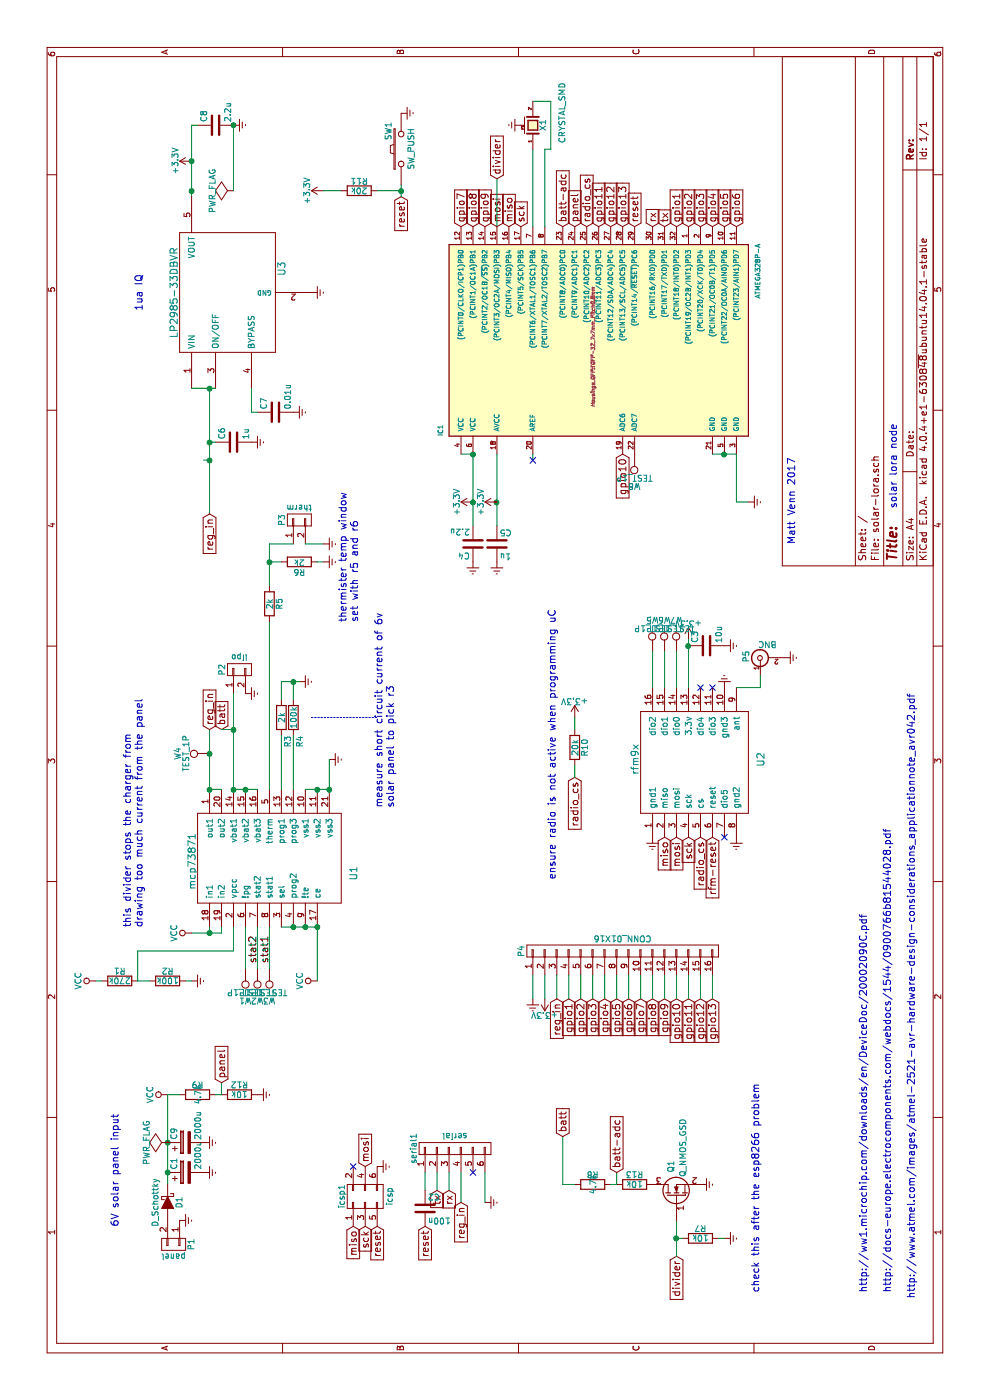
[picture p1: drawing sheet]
EESchema Schematic File Version 2
LIBS:power
LIBS:device
LIBS:transistors
LIBS:conn
LIBS:linear
LIBS:regul
LIBS:74xx
LIBS:cmos4000
LIBS:adc-dac
LIBS:memory
LIBS:xilinx
LIBS:microcontrollers
LIBS:dsp
LIBS:microchip
LIBS:analog_switches
LIBS:motorola
LIBS:texas
LIBS:intel
LIBS:audio
LIBS:interface
LIBS:digital-audio
LIBS:philips
LIBS:display
LIBS:cypress
LIBS:siliconi
LIBS:opto
LIBS:atmel
LIBS:contrib
LIBS:valves
LIBS:mcp73871
LIBS:rfm9x
LIBS:solar-lora-cache
EELAYER 25 0
EELAYER END
$Descr A4 11693 8268
encoding utf-8
Sheet 1 1
Title ""
Date ""
Rev ""
Comp ""
Comment1 ""
Comment2 ""
Comment3 ""
Comment4 ""
$EndDescr
$Comp
L CONN_01X02 P1
U 1 1
P 1300 1450
F 0 "P1" H 1300 1600 50  0000 C CNN
F 1 "panel" V 1400 1450 50  0000 C CNN
F 2 "Pin_Headers:Pin_Header_Angled_1x02" H 1300 1450 50  0001 C CNN
F 3 "" H 1300 1450 50  0000 C CNN
	1    1300 1450
	-1   0    0    1   
$EndComp
$Comp
L Earth #PWR01
U 1 1
P 1500 1500
F 0 "#PWR01" H 1500 1250 50  0001 C CNN
F 1 "Earth" H 1500 1350 50  0001 C CNN
F 2 "" H 1500 1500 50  0000 C CNN
F 3 "" H 1500 1500 50  0000 C CNN
	1    1500 1500
	1    0    0    -1  
$EndComp
Wire Wire Line
	1800 1400 2550 1400
$Comp
L Earth #PWR02
U 1 1
P 2150 1700
F 0 "#PWR02" H 2150 1450 50  0001 C CNN
F 1 "Earth" H 2150 1550 50  0001 C CNN
F 2 "" H 2150 1700 50  0000 C CNN
F 3 "" H 2150 1700 50  0000 C CNN
	1    2150 1700
	1    0    0    -1  
$EndComp
Connection ~ 2150 1400
$Comp
L VCC #PWR03
U 1 1
P 2550 1400
F 0 "#PWR03" H 2550 1250 50  0001 C CNN
F 1 "VCC" H 2550 1550 50  0000 C CNN
F 2 "" H 2550 1400 50  0000 C CNN
F 3 "" H 2550 1400 50  0000 C CNN
	1    2550 1400
	1    0    0    -1  
$EndComp
Text Notes 1450 1000 0    60   ~ 0
6V solar panel input
$Comp
L mcp73871 U1
U 1 1
P 4600 2200
F 0 "U1" H 4400 1450 60  0000 C CNN
F 1 "mcp73871" H 4500 2800 60  0000 C CNN
F 2 "Housings_DFN_QFN:QFN-20-1EP_4x4mm_Pitch0.5mm" H 4600 2200 60  0001 C CNN
F 3 "" H 4600 2200 60  0001 C CNN
	1    4600 2200
	1    0    0    -1  
$EndComp
$Comp
L TEST_1P W1
U 1 1
P 3600 2050
F 0 "W1" H 3600 2320 50  0000 C CNN
F 1 "TEST_1P" H 3600 2250 50  0000 C CNN
F 2 "Measurement_Points:Measurement_Point_Round-TH_Small" H 3800 2050 50  0001 C CNN
F 3 "" H 3800 2050 50  0000 C CNN
	1    3600 2050
	0    -1   -1   0   
$EndComp
$Comp
L TEST_1P W2
U 1 1
P 3600 2150
F 0 "W2" H 3600 2420 50  0000 C CNN
F 1 "TEST_1P" H 3600 2350 50  0000 C CNN
F 2 "Measurement_Points:Measurement_Point_Round-TH_Small" H 3800 2150 50  0001 C CNN
F 3 "" H 3800 2150 50  0000 C CNN
	1    3600 2150
	0    -1   -1   0   
$EndComp
$Comp
L TEST_1P W3
U 1 1
P 3600 2250
F 0 "W3" H 3600 2520 50  0000 C CNN
F 1 "TEST_1P" H 3600 2450 50  0000 C CNN
F 2 "Measurement_Points:Measurement_Point_Round-TH_Small" H 3800 2250 50  0001 C CNN
F 3 "" H 3800 2250 50  0000 C CNN
	1    3600 2250
	0    -1   -1   0   
$EndComp
$Comp
L R R1
U 1 1
P 3500 1000
F 0 "R1" V 3580 1000 50  0000 C CNN
F 1 "270k" V 3500 1000 50  0000 C CNN
F 2 "Resistors_SMD:R_1206" V 3430 1000 50  0001 C CNN
F 3 "" H 3500 1000 50  0000 C CNN
	1    3500 1000
	1    0    0    -1  
$EndComp
$Comp
L R R2
U 1 1
P 3500 1400
F 0 "R2" V 3580 1400 50  0000 C CNN
F 1 "100k" V 3500 1400 50  0000 C CNN
F 2 "Resistors_SMD:R_1206" V 3430 1400 50  0001 C CNN
F 3 "" H 3500 1400 50  0000 C CNN
	1    3500 1400
	1    0    0    -1  
$EndComp
Wire Wire Line
	3950 1950 3750 1950
Wire Wire Line
	3750 1950 3750 1150
Wire Wire Line
	3750 1150 3500 1150
Wire Wire Line
	3500 1150 3500 1250
$Comp
L Earth #PWR04
U 1 1
P 3500 1600
F 0 "#PWR04" H 3500 1350 50  0001 C CNN
F 1 "Earth" H 3500 1450 50  0001 C CNN
F 2 "" H 3500 1600 50  0000 C CNN
F 3 "" H 3500 1600 50  0000 C CNN
	1    3500 1600
	1    0    0    -1  
$EndComp
Wire Wire Line
	3500 1600 3500 1550
$Comp
L VCC #PWR05
U 1 1
P 3500 800
F 0 "#PWR05" H 3500 650 50  0001 C CNN
F 1 "VCC" H 3500 950 50  0000 C CNN
F 2 "" H 3500 800 50  0000 C CNN
F 3 "" H 3500 800 50  0000 C CNN
	1    3500 800 
	1    0    0    -1  
$EndComp
Wire Wire Line
	3950 2350 3950 2650
Connection ~ 3950 2450
Connection ~ 3950 2550
Wire Wire Line
	3950 2650 3500 2650
$Comp
L VCC #PWR06
U 1 1
P 3500 2650
F 0 "#PWR06" H 3500 2500 50  0001 C CNN
F 1 "VCC" H 3500 2800 50  0000 C CNN
F 2 "" H 3500 2650 50  0000 C CNN
F 3 "" H 3500 2650 50  0000 C CNN
	1    3500 2650
	1    0    0    -1  
$EndComp
$Comp
L R R3
U 1 1
P 5700 2350
F 0 "R3" V 5750 2150 50  0000 C CNN
F 1 "2k" V 5700 2350 50  0000 C CNN
F 2 "Resistors_SMD:R_1206" V 5630 2350 50  0001 C CNN
F 3 "" H 5700 2350 50  0000 C CNN
	1    5700 2350
	0    1    1    0   
$EndComp
$Comp
L R R4
U 1 1
P 5700 2450
F 0 "R4" V 5750 2250 50  0000 C CNN
F 1 "100k" V 5700 2450 50  0000 C CNN
F 2 "Resistors_SMD:R_1206" V 5630 2450 50  0001 C CNN
F 3 "" H 5700 2450 50  0000 C CNN
	1    5700 2450
	0    1    1    0   
$EndComp
Wire Wire Line
	5100 2350 5550 2350
Wire Wire Line
	5100 2450 5550 2450
$Comp
L Earth #PWR07
U 1 1
P 6000 2500
F 0 "#PWR07" H 6000 2250 50  0001 C CNN
F 1 "Earth" H 6000 2350 50  0001 C CNN
F 2 "" H 6000 2500 50  0000 C CNN
F 3 "" H 6000 2500 50  0000 C CNN
	1    6000 2500
	1    0    0    -1  
$EndComp
Wire Wire Line
	5850 2350 6000 2350
Wire Wire Line
	6000 2350 6000 2500
Wire Wire Line
	5850 2450 6000 2450
Connection ~ 6000 2450
Wire Wire Line
	5100 2550 5100 2750
Connection ~ 5100 2650
$Comp
L Earth #PWR08
U 1 1
P 5350 2750
F 0 "#PWR08" H 5350 2500 50  0001 C CNN
F 1 "Earth" H 5350 2600 50  0001 C CNN
F 2 "" H 5350 2750 50  0000 C CNN
F 3 "" H 5350 2750 50  0000 C CNN
	1    5350 2750
	1    0    0    -1  
$EndComp
Wire Wire Line
	5100 2750 5350 2750
Wire Wire Line
	5100 1950 5100 2150
Connection ~ 5100 2050
Wire Wire Line
	5100 1850 5100 1750
$Comp
L CONN_01X02 P2
U 1 1
P 6100 2000
F 0 "P2" H 6100 2150 50  0000 C CNN
F 1 "lipo" V 6200 2000 50  0000 C CNN
F 2 "Pin_Headers:Pin_Header_Angled_1x02" H 6100 2000 50  0001 C CNN
F 3 "" H 6100 2000 50  0000 C CNN
	1    6100 2000
	1    0    0    -1  
$EndComp
Wire Wire Line
	5100 1950 5900 1950
$Comp
L Earth #PWR09
U 1 1
P 5900 2050
F 0 "#PWR09" H 5900 1800 50  0001 C CNN
F 1 "Earth" H 5900 1900 50  0001 C CNN
F 2 "" H 5900 2050 50  0000 C CNN
F 3 "" H 5900 2050 50  0000 C CNN
	1    5900 2050
	1    0    0    -1  
$EndComp
Connection ~ 5100 1950
Connection ~ 3950 2650
Connection ~ 5100 2750
Wire Wire Line
	3600 2050 3950 2050
Wire Wire Line
	3600 2150 3950 2150
Wire Wire Line
	3600 2250 3950 2250
Text Label 3650 2150 0    60   ~ 0
stat2
Text Label 3650 2250 0    60   ~ 0
stat1
$Comp
L VCC #PWR010
U 1 1
P 3900 1600
F 0 "#PWR010" H 3900 1450 50  0001 C CNN
F 1 "VCC" H 3900 1750 50  0000 C CNN
F 2 "" H 3900 1600 50  0000 C CNN
F 3 "" H 3900 1600 50  0000 C CNN
	1    3900 1600
	1    0    0    -1  
$EndComp
Wire Wire Line
	3900 1850 3950 1850
Wire Wire Line
	3900 1600 3900 1850
Wire Wire Line
	3950 1750 3900 1750
Connection ~ 3900 1750
Wire Wire Line
	5100 2250 6500 2250
$Comp
L R R5
U 1 1
P 6650 2250
F 0 "R5" V 6730 2250 50  0000 C CNN
F 1 "2k" V 6650 2250 50  0000 C CNN
F 2 "Resistors_SMD:R_1206" V 6580 2250 50  0001 C CNN
F 3 "" H 6650 2250 50  0000 C CNN
	1    6650 2250
	0    1    1    0   
$EndComp
$Comp
L R R6
U 1 1
P 7000 2500
F 0 "R6" V 7080 2500 50  0000 C CNN
F 1 "2k" V 7000 2500 50  0000 C CNN
F 2 "Resistors_SMD:R_1206" V 6930 2500 50  0001 C CNN
F 3 "" H 7000 2500 50  0000 C CNN
	1    7000 2500
	-1   0    0    1   
$EndComp
$Comp
L Earth #PWR011
U 1 1
P 7000 2700
F 0 "#PWR011" H 7000 2450 50  0001 C CNN
F 1 "Earth" H 7000 2550 50  0001 C CNN
F 2 "" H 7000 2700 50  0000 C CNN
F 3 "" H 7000 2700 50  0000 C CNN
	1    7000 2700
	1    0    0    -1  
$EndComp
Wire Wire Line
	7000 2650 7000 2700
Wire Wire Line
	7000 2350 7000 2250
Wire Wire Line
	6800 2250 7150 2250
$Comp
L CONN_01X02 P3
U 1 1
P 7350 2500
F 0 "P3" H 7350 2650 50  0000 C CNN
F 1 "therm" V 7450 2500 50  0000 C CNN
F 2 "Pin_Headers:Pin_Header_Angled_1x02" H 7350 2500 50  0001 C CNN
F 3 "" H 7350 2500 50  0000 C CNN
	1    7350 2500
	1    0    0    -1  
$EndComp
Wire Wire Line
	7150 2250 7150 2450
Connection ~ 7000 2250
$Comp
L Earth #PWR012
U 1 1
P 7150 2700
F 0 "#PWR012" H 7150 2450 50  0001 C CNN
F 1 "Earth" H 7150 2550 50  0001 C CNN
F 2 "" H 7150 2700 50  0000 C CNN
F 3 "" H 7150 2700 50  0000 C CNN
	1    7150 2700
	1    0    0    -1  
$EndComp
Wire Wire Line
	7150 2550 7150 2700
Text Notes 6500 3000 0    60   ~ 0
thermister temp window\nset with r5 and r6\n
Text Notes 4950 3300 0    60   ~ 0
measure short circuit current of 6v\nsolar panel to pick r3
Wire Notes Line
	5700 2600 5700 3150
$Comp
L ATMEGA328P-A IC1
U 1 1
P 8800 4950
F 0 "IC1" H 8050 6200 40  0000 L BNN
F 1 "ATMEGA328P-A" H 9200 3550 40  0000 L BNN
F 2 "Housings_QFP:TQFP-32_7x7mm_Pitch0.8mm" H 8800 4950 30  0000 C CIN
F 3 "" H 8800 4950 60  0000 C CNN
	1    8800 4950
	1    0    0    -1  
$EndComp
$Comp
L CONN_02X03 icsp1
U 1 1
P 1700 3050
F 0 "icsp1" H 1700 3250 50  0000 C CNN
F 1 "icsp" H 1700 2850 50  0000 C CNN
F 2 "Pin_Headers:Pin_Header_Straight_2x03" H 1700 1850 60  0001 C CNN
F 3 "" H 1700 1850 60  0000 C CNN
	1    1700 3050
	1    0    0    -1  
$EndComp
$Comp
L CONN_01X06 serial1
U 1 1
P 2100 3800
F 0 "serial1" H 2100 4150 50  0000 C CNN
F 1 "serial" V 2200 3800 50  0000 C CNN
F 2 "Pin_Headers:Pin_Header_Straight_1x06" H 2100 3800 60  0001 C CNN
F 3 "" H 2100 3800 60  0000 C CNN
	1    2100 3800
	1    0    0    -1  
$EndComp
$Comp
L +3.3V #PWR013
U 1 1
P 10350 1600
F 0 "#PWR013" H 10350 1450 50  0001 C CNN
F 1 "+3.3V" H 10350 1740 50  0000 C CNN
F 2 "" H 10350 1600 60  0000 C CNN
F 3 "" H 10350 1600 60  0000 C CNN
	1    10350 1600
	1    0    0    -1  
$EndComp
$Comp
L Earth #PWR014
U 1 1
P 7500 6250
F 0 "#PWR014" H 7500 6000 50  0001 C CNN
F 1 "Earth" H 7500 6100 50  0001 C CNN
F 2 "" H 7500 6250 60  0000 C CNN
F 3 "" H 7500 6250 60  0000 C CNN
	1    7500 6250
	1    0    0    -1  
$EndComp
$Comp
L Earth #PWR015
U 1 1
P 1950 3150
F 0 "#PWR015" H 1950 2900 50  0001 C CNN
F 1 "Earth" H 1950 3000 50  0001 C CNN
F 2 "" H 1950 3150 60  0000 C CNN
F 3 "" H 1950 3150 60  0000 C CNN
	1    1950 3150
	1    0    0    -1  
$EndComp
$Comp
L R R11
U 1 1
P 10100 3000
F 0 "R11" V 10180 3000 50  0000 C CNN
F 1 "20k" V 10100 3000 50  0000 C CNN
F 2 "Resistors_SMD:R_1206" V 10030 3000 30  0001 C CNN
F 3 "" H 10100 3000 30  0000 C CNN
	1    10100 3000
	1    0    0    -1  
$EndComp
Text GLabel 10050 3350 0    60   Input ~ 0
reset
$Comp
L C C4
U 1 1
P 7150 3950
F 0 "C4" H 7175 4050 50  0000 L CNN
F 1 "2.2u" H 7175 3850 50  0000 L CNN
F 2 "Capacitors_SMD:C_1206" H 7188 3800 30  0001 C CNN
F 3 "" H 7150 3950 60  0000 C CNN
	1    7150 3950
	0    -1   -1   0   
$EndComp
Text GLabel 9800 4350 2    60   Input ~ 0
sck
Text GLabel 9800 4250 2    60   Input ~ 0
miso
Text GLabel 9800 4150 2    60   Input ~ 0
mosi
$Comp
L Earth #PWR016
U 1 1
P 7000 3950
F 0 "#PWR016" H 7000 3700 50  0001 C CNN
F 1 "Earth" H 7000 3800 50  0001 C CNN
F 2 "" H 7000 3950 60  0000 C CNN
F 3 "" H 7000 3950 60  0000 C CNN
	1    7000 3950
	0    1    1    0   
$EndComp
$Comp
L +3.3V #PWR017
U 1 1
P 10100 2700
F 0 "#PWR017" H 10100 2550 50  0001 C CNN
F 1 "+3.3V" H 10100 2840 50  0000 C CNN
F 2 "" H 10100 2700 60  0000 C CNN
F 3 "" H 10100 2700 60  0000 C CNN
	1    10100 2700
	1    0    0    -1  
$EndComp
$Comp
L +3.3V #PWR018
U 1 1
P 7500 3950
F 0 "#PWR018" H 7500 3800 50  0001 C CNN
F 1 "+3.3V" H 7500 4090 50  0000 C CNN
F 2 "" H 7500 3950 60  0000 C CNN
F 3 "" H 7500 3950 60  0000 C CNN
	1    7500 3950
	1    0    0    -1  
$EndComp
Text GLabel 9800 5300 2    60   Input ~ 0
reset
Text GLabel 1450 2950 0    60   Input ~ 0
miso
Text GLabel 1450 3050 0    60   Input ~ 0
sck
Text GLabel 1450 3150 0    60   Input ~ 0
reset
Text GLabel 1950 3050 2    60   Input ~ 0
mosi
NoConn ~ 1950 2950
$Comp
L C C6
U 1 1
P 8000 1950
F 0 "C6" H 8025 2050 50  0000 L CNN
F 1 "1u" H 8025 1850 50  0000 L CNN
F 2 "Capacitors_SMD:C_1206" H 8038 1800 30  0001 C CNN
F 3 "" H 8000 1950 60  0000 C CNN
	1    8000 1950
	1    0    0    -1  
$EndComp
$Comp
L C C8
U 1 1
P 10650 1800
F 0 "C8" H 10675 1900 50  0000 L CNN
F 1 "2.2u" H 10675 1700 50  0000 L CNN
F 2 "Capacitors_SMD:C_1206" H 10688 1650 30  0001 C CNN
F 3 "" H 10650 1800 60  0000 C CNN
	1    10650 1800
	1    0    0    -1  
$EndComp
$Comp
L Earth #PWR019
U 1 1
P 8000 2100
F 0 "#PWR019" H 8000 1850 50  0001 C CNN
F 1 "Earth" H 8000 1950 50  0001 C CNN
F 2 "" H 8000 2100 60  0000 C CNN
F 3 "" H 8000 2100 60  0000 C CNN
	1    8000 2100
	1    0    0    -1  
$EndComp
$Comp
L Earth #PWR020
U 1 1
P 10650 1950
F 0 "#PWR020" H 10650 1700 50  0001 C CNN
F 1 "Earth" H 10650 1800 50  0001 C CNN
F 2 "" H 10650 1950 60  0000 C CNN
F 3 "" H 10650 1950 60  0000 C CNN
	1    10650 1950
	1    0    0    -1  
$EndComp
Text GLabel 1200 5650 0    60   Input ~ 0
divider
$Comp
L R R13
U 1 1
P 1800 5300
F 0 "R13" V 1880 5300 50  0000 C CNN
F 1 "10k" V 1800 5300 50  0000 C CNN
F 2 "Resistors_SMD:R_1206" V 1730 5300 30  0001 C CNN
F 3 "" H 1800 5300 30  0000 C CNN
	1    1800 5300
	1    0    0    -1  
$EndComp
$Comp
L R R8
U 1 1
P 1800 4950
F 0 "R8" V 1880 4950 50  0000 C CNN
F 1 "4.7k" H 1800 4950 50  0000 C CNN
F 2 "Resistors_SMD:R_1206" V 1730 4950 30  0001 C CNN
F 3 "" H 1800 4950 30  0000 C CNN
	1    1800 4950
	1    0    0    -1  
$EndComp
Wire Wire Line
	7300 3950 7900 3950
Wire Wire Line
	10100 3150 10100 3350
Wire Wire Line
	10050 3350 10150 3350
Wire Wire Line
	10100 2850 10100 2700
Connection ~ 7500 3950
Wire Wire Line
	10050 1600 10650 1600
Connection ~ 10350 1600
Wire Wire Line
	10650 1600 10650 1650
Wire Wire Line
	8000 1750 8000 1800
Connection ~ 8000 1750
Wire Wire Line
	7900 5950 7900 6150
Connection ~ 7900 6050
Wire Wire Line
	7900 6150 7500 6150
Wire Wire Line
	7500 6150 7500 6250
Wire Wire Line
	1200 5650 1500 5650
Wire Wire Line
	1800 5150 1900 5150
Text GLabel 1900 5150 2    60   Input ~ 0
batt-adc
Wire Wire Line
	1800 5150 1800 5100
$Comp
L Earth #PWR021
U 1 1
P 1800 5850
F 0 "#PWR021" H 1800 5600 50  0001 C CNN
F 1 "Earth" H 1800 5700 50  0001 C CNN
F 2 "" H 1800 5850 60  0000 C CNN
F 3 "" H 1800 5850 60  0000 C CNN
	1    1800 5850
	1    0    0    -1  
$EndComp
Text GLabel 9800 4700 2    60   Input ~ 0
batt-adc
Text GLabel 9800 5450 2    60   Input ~ 0
rx
Text GLabel 9800 5550 2    60   Input ~ 0
tx
$Comp
L R R7
U 1 1
P 1350 5850
F 0 "R7" V 1430 5850 50  0000 C CNN
F 1 "10k" V 1350 5850 50  0000 C CNN
F 2 "Resistors_SMD:R_1206" V 1280 5850 30  0001 C CNN
F 3 "" H 1350 5850 30  0000 C CNN
	1    1350 5850
	1    0    0    -1  
$EndComp
$Comp
L Earth #PWR022
U 1 1
P 1350 6050
F 0 "#PWR022" H 1350 5800 50  0001 C CNN
F 1 "Earth" H 1350 5900 50  0001 C CNN
F 2 "" H 1350 6050 60  0000 C CNN
F 3 "" H 1350 6050 60  0000 C CNN
	1    1350 6050
	1    0    0    -1  
$EndComp
Wire Wire Line
	1350 6000 1350 6050
Wire Wire Line
	1350 5700 1350 5650
Connection ~ 1350 5650
Text GLabel 10200 4150 2    60   Input ~ 0
divider
Text GLabel 1750 3650 0    60   Input ~ 0
tx
Text GLabel 1750 3750 0    60   Input ~ 0
rx
$Comp
L Earth #PWR023
U 1 1
P 1650 4050
F 0 "#PWR023" H 1650 3800 50  0001 C CNN
F 1 "Earth" H 1650 3900 50  0001 C CNN
F 2 "" H 1650 4050 60  0000 C CNN
F 3 "" H 1650 4050 60  0000 C CNN
	1    1650 4050
	1    0    0    -1  
$EndComp
Wire Wire Line
	1650 4050 1900 4050
Wire Wire Line
	1750 3550 1900 3550
Wire Wire Line
	1750 3650 1900 3650
Wire Wire Line
	1750 3750 1900 3750
NoConn ~ 1900 3950
Text GLabel 1450 3550 0    60   Input ~ 0
reset
$Comp
L C C2
U 1 1
P 1600 3550
F 0 "C2" H 1625 3650 50  0000 L CNN
F 1 "100n" H 1625 3450 50  0000 L CNN
F 2 "Capacitors_SMD:C_1206" H 1638 3400 30  0001 C CNN
F 3 "" H 1600 3550 60  0000 C CNN
	1    1600 3550
	0    1    1    0   
$EndComp
Connection ~ 7900 3950
$Comp
L PWR_FLAG #FLG024
U 1 1
P 2150 1400
F 0 "#FLG024" H 2150 1495 50  0001 C CNN
F 1 "PWR_FLAG" H 2150 1580 50  0000 C CNN
F 2 "" H 2150 1400 60  0000 C CNN
F 3 "" H 2150 1400 60  0000 C CNN
	1    2150 1400
	1    0    0    -1  
$EndComp
Wire Wire Line
	7850 1700 7850 1750
Connection ~ 7850 1750
$Comp
L Q_NMOS_GSD Q1
U 1 1
P 1700 5650
F 0 "Q1" H 2000 5700 50  0000 R CNN
F 1 "Q_NMOS_GSD" H 2350 5600 50  0000 R CNN
F 2 "TO_SOT_Packages_SMD:SOT-23" H 1900 5750 29  0001 C CNN
F 3 "" H 1700 5650 60  0000 C CNN
	1    1700 5650
	1    0    0    -1  
$EndComp
$Comp
L SW_PUSH SW1
U 1 1
P 10450 3350
F 0 "SW1" H 10600 3460 50  0000 C CNN
F 1 "SW_PUSH" H 10450 3270 50  0000 C CNN
F 2 "Buttons_Switches_SMD:SW_SPST_FSMSM" H 10450 3350 60  0001 C CNN
F 3 "" H 10450 3350 60  0000 C CNN
	1    10450 3350
	1    0    0    -1  
$EndComp
$Comp
L Earth #PWR025
U 1 1
P 10750 3350
F 0 "#PWR025" H 10750 3100 50  0001 C CNN
F 1 "Earth" H 10750 3200 50  0001 C CNN
F 2 "" H 10750 3350 60  0000 C CNN
F 3 "" H 10750 3350 60  0000 C CNN
	1    10750 3350
	1    0    0    -1  
$EndComp
$Comp
L LP2985LV U3
U 1 1
P 9250 1900
F 0 "U3" H 9450 1450 60  0000 C CNN
F 1 "LP2985-33DBVR" H 9250 2350 60  0000 C CNN
F 2 "TO_SOT_Packages_SMD:SOT-23-5" H 9250 1900 60  0001 C CNN
F 3 "" H 9250 1900 60  0000 C CNN
F 4 "2395925" H 9250 1900 60  0001 C CNN "farnell #"
	1    9250 1900
	1    0    0    -1  
$EndComp
$Comp
L C C7
U 1 1
P 8250 2300
F 0 "C7" H 8275 2400 50  0000 L CNN
F 1 "0.01u" H 8275 2200 50  0000 L CNN
F 2 "Capacitors_SMD:C_1206" H 8288 2150 30  0001 C CNN
F 3 "" H 8250 2300 60  0000 C CNN
	1    8250 2300
	1    0    0    -1  
$EndComp
Wire Wire Line
	8450 1600 8450 1800
Wire Wire Line
	8250 2100 8450 2100
Wire Wire Line
	8250 2100 8250 2150
$Comp
L Earth #PWR026
U 1 1
P 8250 2450
F 0 "#PWR026" H 8250 2200 50  0001 C CNN
F 1 "Earth" H 8250 2300 50  0001 C CNN
F 2 "" H 8250 2450 60  0000 C CNN
F 3 "" H 8250 2450 60  0000 C CNN
	1    8250 2450
	1    0    0    -1  
$EndComp
$Comp
L Earth #PWR027
U 1 1
P 9250 2600
F 0 "#PWR027" H 9250 2350 50  0001 C CNN
F 1 "Earth" H 9250 2450 50  0001 C CNN
F 2 "" H 9250 2600 60  0000 C CNN
F 3 "" H 9250 2600 60  0000 C CNN
	1    9250 2600
	1    0    0    -1  
$EndComp
Connection ~ 8450 1750
Wire Wire Line
	10450 4550 10450 4600
Wire Wire Line
	10450 4600 10850 4600
Connection ~ 10100 3350
Text Notes 900  6350 0    60   ~ 0
check this after the esp8266 problem
Wire Wire Line
	9800 4450 10450 4450
Wire Wire Line
	9800 4550 10450 4550
Wire Wire Line
	7400 1750 8450 1750
Text Notes 9100 1200 0    60   ~ 0
1ua IQ
$Comp
L D_Schottky D1
U 1 1
P 1650 1400
F 0 "D1" H 1650 1500 50  0000 C CNN
F 1 "D_Schottky" H 1650 1300 50  0000 C CNN
F 2 "Diodes_SMD:DO-214BA" H 1650 1400 50  0001 C CNN
F 3 "" H 1650 1400 50  0000 C CNN
	1    1650 1400
	-1   0    0    1   
$EndComp
Wire Wire Line
	5100 1750 5600 1750
$Comp
L TEST_1P W4
U 1 1
P 5400 1750
F 0 "W4" H 5400 2020 50  0000 C CNN
F 1 "TEST_1P" H 5400 1950 50  0000 C CNN
F 2 "Measurement_Points:Measurement_Point_Round-TH_Small" H 5600 1750 50  0001 C CNN
F 3 "" H 5600 1750 50  0000 C CNN
	1    5400 1750
	1    0    0    -1  
$EndComp
$Comp
L R R12
U 1 1
P 2550 2000
F 0 "R12" V 2630 2000 50  0000 C CNN
F 1 "10k" V 2550 2000 50  0000 C CNN
F 2 "Resistors_SMD:R_1206" V 2480 2000 30  0001 C CNN
F 3 "" H 2550 2000 30  0000 C CNN
	1    2550 2000
	1    0    0    -1  
$EndComp
$Comp
L R R9
U 1 1
P 2550 1650
F 0 "R9" V 2630 1650 50  0000 C CNN
F 1 "4.7k" H 2550 1650 50  0000 C CNN
F 2 "Resistors_SMD:R_1206" V 2480 1650 30  0001 C CNN
F 3 "" H 2550 1650 30  0000 C CNN
	1    2550 1650
	1    0    0    -1  
$EndComp
Wire Wire Line
	2550 1850 2650 1850
Text GLabel 2650 1850 2    60   Input ~ 0
panel
Wire Wire Line
	2550 1850 2550 1800
$Comp
L Earth #PWR028
U 1 1
P 2550 2150
F 0 "#PWR028" H 2550 1900 50  0001 C CNN
F 1 "Earth" H 2550 2000 50  0001 C CNN
F 2 "" H 2550 2150 60  0000 C CNN
F 3 "" H 2550 2150 60  0000 C CNN
	1    2550 2150
	1    0    0    -1  
$EndComp
Wire Wire Line
	2550 1400 2550 1500
Text GLabel 9800 4800 2    60   Input ~ 0
panel
Wire Wire Line
	9800 4150 10200 4150
Wire Wire Line
	1800 4800 1800 4700
Wire Wire Line
	1800 4700 2200 4700
Text GLabel 2200 4700 2    60   Input ~ 0
batt
Text GLabel 5600 1850 2    60   Input ~ 0
batt
Wire Wire Line
	5600 1850 5600 1950
Connection ~ 5600 1950
$Comp
L C C5
U 1 1
P 7150 4150
F 0 "C5" H 7175 4250 50  0000 L CNN
F 1 "1u" H 7175 4050 50  0000 L CNN
F 2 "Capacitors_SMD:C_1206" H 7188 4000 30  0001 C CNN
F 3 "" H 7150 4150 60  0000 C CNN
	1    7150 4150
	0    1    1    0   
$EndComp
Wire Wire Line
	7850 4450 7900 4450
$Comp
L Earth #PWR029
U 1 1
P 7000 4150
F 0 "#PWR029" H 7000 3900 50  0001 C CNN
F 1 "Earth" H 7000 4000 50  0001 C CNN
F 2 "" H 7000 4150 60  0000 C CNN
F 3 "" H 7000 4150 60  0000 C CNN
	1    7000 4150
	0    1    1    0   
$EndComp
Text Notes 850  7650 0    60   ~ 0
http://www.atmel.com/images/atmel-2521-avr-hardware-design-considerations_applicationnote_avr042.pdf
Wire Wire Line
	7900 3950 7900 3850
NoConn ~ 7850 4450
Text GLabel 9800 5650 2    60   Input ~ 0
gpio1
Text GLabel 9800 5750 2    60   Input ~ 0
gpio2
Text GLabel 9800 5850 2    60   Input ~ 0
gpio3
Text GLabel 9800 5950 2    60   Input ~ 0
gpio4
Text GLabel 9800 6050 2    60   Input ~ 0
gpio5
Text GLabel 9800 6150 2    60   Input ~ 0
gpio6
Text GLabel 9800 3850 2    60   Input ~ 0
gpio7
Text GLabel 9800 3950 2    60   Input ~ 0
gpio8
Text GLabel 9800 4050 2    60   Input ~ 0
gpio9
Text GLabel 7900 5200 0    60   Input ~ 0
gpio10
Text GLabel 9800 5000 2    60   Input ~ 0
gpio11
Text GLabel 9800 5100 2    60   Input ~ 0
gpio12
Text GLabel 9800 5200 2    60   Input ~ 0
gpio13
$Comp
L CONN_01X16 P4
U 1 1
P 3750 5200
F 0 "P4" H 3750 6050 50  0000 C CNN
F 1 "CONN_01X16" V 3850 5200 50  0000 C CNN
F 2 "Pin_Headers:Pin_Header_Straight_1x16" H 3750 5200 50  0001 C CNN
F 3 "" H 3750 5200 50  0000 C CNN
	1    3750 5200
	1    0    0    -1  
$EndComp
$Comp
L Earth #PWR030
U 1 1
P 3350 4450
F 0 "#PWR030" H 3350 4200 50  0001 C CNN
F 1 "Earth" H 3350 4300 50  0001 C CNN
F 2 "" H 3350 4450 60  0000 C CNN
F 3 "" H 3350 4450 60  0000 C CNN
	1    3350 4450
	0    1    1    0   
$EndComp
$Comp
L +3.3V #PWR031
U 1 1
P 3350 4550
F 0 "#PWR031" H 3350 4400 50  0001 C CNN
F 1 "+3.3V" H 3350 4690 50  0000 C CNN
F 2 "" H 3350 4550 60  0000 C CNN
F 3 "" H 3350 4550 60  0000 C CNN
	1    3350 4550
	0    -1   -1   0   
$EndComp
Text Notes 900  7250 0    60   ~ 0
http://ww1.microchip.com/downloads/en/DeviceDoc/20002090C.pdf\n
Text GLabel 9800 4900 2    60   Input ~ 0
radio_cs
Text GLabel 4700 5850 0    60   Input ~ 0
radio_cs
Text GLabel 3350 4750 0    60   Input ~ 0
gpio1
Text GLabel 3350 4850 0    60   Input ~ 0
gpio2
Text GLabel 3350 4950 0    60   Input ~ 0
gpio3
Text GLabel 3350 5050 0    60   Input ~ 0
gpio4
Text GLabel 3350 5150 0    60   Input ~ 0
gpio5
Text GLabel 3350 5250 0    60   Input ~ 0
gpio6
Text GLabel 3350 5350 0    60   Input ~ 0
gpio7
Text GLabel 3350 5450 0    60   Input ~ 0
gpio8
Text GLabel 3350 5550 0    60   Input ~ 0
gpio9
Text GLabel 3350 5650 0    60   Input ~ 0
gpio10
Text GLabel 3350 5750 0    60   Input ~ 0
gpio11
Text GLabel 3350 5850 0    60   Input ~ 0
gpio12
Text GLabel 3350 5950 0    60   Input ~ 0
gpio13
$Comp
L TEST_1P W8
U 1 1
P 7900 5300
F 0 "W8" H 7900 5570 50  0000 C CNN
F 1 "TEST_1P" H 7900 5500 50  0000 C CNN
F 2 "Measurement_Points:Measurement_Point_Round-TH_Small" H 8100 5300 50  0001 C CNN
F 3 "" H 8100 5300 50  0000 C CNN
	1    7900 5300
	0    -1   -1   0   
$EndComp
Wire Wire Line
	3350 4450 3550 4450
Wire Wire Line
	3350 4550 3550 4550
Wire Wire Line
	3350 4650 3550 4650
Wire Wire Line
	3350 4750 3550 4750
Wire Wire Line
	3350 4850 3550 4850
Wire Wire Line
	3350 4950 3550 4950
Wire Wire Line
	3350 5050 3550 5050
Wire Wire Line
	3350 5150 3550 5150
Wire Wire Line
	3350 5250 3550 5250
Wire Wire Line
	3350 5350 3550 5350
Wire Wire Line
	3350 5450 3550 5450
Wire Wire Line
	3350 5550 3550 5550
Wire Wire Line
	3350 5650 3550 5650
Wire Wire Line
	3350 5750 3550 5750
Wire Wire Line
	3350 5850 3550 5850
Wire Wire Line
	3350 5950 3550 5950
Text Notes 900  7450 0    60   ~ 0
http://docs-europe.electrocomponents.com/webdocs/1544/0900766b81544028.pdf
$Comp
L rfm9x U2
U 1 1
P 5150 5700
F 0 "U2" H 5350 5050 60  0000 C CNN
F 1 "rfm9x" H 5350 6100 60  0000 C CNN
F 2 "fp:rf9x" H 5150 5700 60  0001 C CNN
F 3 "" H 5150 5700 60  0001 C CNN
	1    5150 5700
	1    0    0    -1  
$EndComp
NoConn ~ 4700 6050
NoConn ~ 5950 5850
$Comp
L +3.3V #PWR032
U 1 1
P 6350 5750
F 0 "#PWR032" H 6350 5600 50  0001 C CNN
F 1 "+3.3V" H 6350 5890 50  0000 C CNN
F 2 "" H 6350 5750 60  0000 C CNN
F 3 "" H 6350 5750 60  0000 C CNN
	1    6350 5750
	0    1    1    0   
$EndComp
$Comp
L Earth #PWR033
U 1 1
P 5950 6050
F 0 "#PWR033" H 5950 5800 50  0001 C CNN
F 1 "Earth" H 5950 5900 50  0001 C CNN
F 2 "" H 5950 6050 60  0000 C CNN
F 3 "" H 5950 6050 60  0000 C CNN
	1    5950 6050
	0    -1   -1   0   
$EndComp
NoConn ~ 5950 5950
Text GLabel 4700 5550 0    60   Input ~ 0
miso
Text GLabel 4700 5650 0    60   Input ~ 0
mosi
Text GLabel 4700 5750 0    60   Input ~ 0
sck
Text GLabel 4700 5950 0    60   Input ~ 0
rfm-reset
$Comp
L Earth #PWR034
U 1 1
P 4700 6150
F 0 "#PWR034" H 4700 5900 50  0001 C CNN
F 1 "Earth" H 4700 6000 50  0001 C CNN
F 2 "" H 4700 6150 60  0000 C CNN
F 3 "" H 4700 6150 60  0000 C CNN
	1    4700 6150
	0    1    1    0   
$EndComp
$Comp
L Earth #PWR035
U 1 1
P 4700 5450
F 0 "#PWR035" H 4700 5200 50  0001 C CNN
F 1 "Earth" H 4700 5300 50  0001 C CNN
F 2 "" H 4700 5450 60  0000 C CNN
F 3 "" H 4700 5450 60  0000 C CNN
	1    4700 5450
	0    1    1    0   
$EndComp
Wire Wire Line
	5950 5750 6350 5750
$Comp
L C C3
U 1 1
P 6300 5900
F 0 "C3" H 6325 6000 50  0000 L CNN
F 1 "10u" H 6325 5800 50  0000 L CNN
F 2 "Capacitors_SMD:C_1206" H 6338 5750 30  0001 C CNN
F 3 "" H 6300 5900 60  0000 C CNN
	1    6300 5900
	1    0    0    -1  
$EndComp
$Comp
L Earth #PWR036
U 1 1
P 6300 6050
F 0 "#PWR036" H 6300 5800 50  0001 C CNN
F 1 "Earth" H 6300 5900 50  0001 C CNN
F 2 "" H 6300 6050 60  0000 C CNN
F 3 "" H 6300 6050 60  0000 C CNN
	1    6300 6050
	1    0    0    -1  
$EndComp
Connection ~ 6300 5750
Text GLabel 5200 4800 0    60   Input ~ 0
radio_cs
$Comp
L +3.3V #PWR037
U 1 1
P 5700 4800
F 0 "#PWR037" H 5700 4650 50  0001 C CNN
F 1 "+3.3V" H 5700 4940 50  0000 C CNN
F 2 "" H 5700 4800 60  0000 C CNN
F 3 "" H 5700 4800 60  0000 C CNN
	1    5700 4800
	0    1    1    0   
$EndComp
$Comp
L R R10
U 1 1
P 5450 4800
F 0 "R10" V 5530 4800 50  0000 C CNN
F 1 "20k" V 5450 4800 50  0000 C CNN
F 2 "Resistors_SMD:R_1206" V 5380 4800 30  0001 C CNN
F 3 "" H 5450 4800 30  0000 C CNN
	1    5450 4800
	0    1    1    0   
$EndComp
Wire Wire Line
	5200 4800 5300 4800
Wire Wire Line
	5600 4800 5700 4800
Text Notes 4350 4650 0    60   ~ 0
ensure radio is not active when programming uC
$Comp
L TEST_1P W5
U 1 1
P 6250 5450
F 0 "W5" H 6250 5720 50  0000 C CNN
F 1 "TEST_1P" H 6250 5650 50  0000 C CNN
F 2 "Measurement_Points:Measurement_Point_Round-TH_Small" H 6450 5450 50  0001 C CNN
F 3 "" H 6450 5450 50  0000 C CNN
	1    6250 5450
	0    1    1    0   
$EndComp
$Comp
L TEST_1P W6
U 1 1
P 6250 5550
F 0 "W6" H 6250 5820 50  0000 C CNN
F 1 "TEST_1P" H 6250 5750 50  0000 C CNN
F 2 "Measurement_Points:Measurement_Point_Round-TH_Small" H 6450 5550 50  0001 C CNN
F 3 "" H 6450 5550 50  0000 C CNN
	1    6250 5550
	0    1    1    0   
$EndComp
$Comp
L TEST_1P W7
U 1 1
P 6250 5650
F 0 "W7" H 6250 5920 50  0000 C CNN
F 1 "TEST_1P" H 6250 5850 50  0000 C CNN
F 2 "Measurement_Points:Measurement_Point_Round-TH_Small" H 6450 5650 50  0001 C CNN
F 3 "" H 6450 5650 50  0000 C CNN
	1    6250 5650
	0    1    1    0   
$EndComp
Wire Wire Line
	5950 5450 6250 5450
Wire Wire Line
	5950 5550 6250 5550
Wire Wire Line
	5950 5650 6250 5650
Wire Wire Line
	3500 800  3500 850 
Wire Wire Line
	1650 3850 1900 3850
Connection ~ 7500 4150
Connection ~ 5100 1750
Connection ~ 10100 1600
$Comp
L PWR_FLAG #FLG038
U 1 1
P 10100 1950
F 0 "#FLG038" H 10100 2045 50  0001 C CNN
F 1 "PWR_FLAG" H 10100 2130 50  0000 C CNN
F 2 "" H 10100 1950 60  0000 C CNN
F 3 "" H 10100 1950 60  0000 C CNN
	1    10100 1950
	1    0    0    -1  
$EndComp
Wire Wire Line
	10100 1950 10650 1950
Connection ~ 10650 1950
Text GLabel 1650 3850 0    60   Input ~ 0
reg_in
Text GLabel 5600 1750 2    60   Input ~ 0
reg_in
Text GLabel 7400 1750 0    60   Input ~ 0
reg_in
Connection ~ 5400 1750
Wire Wire Line
	7300 4150 7900 4150
$Comp
L +3.3V #PWR039
U 1 1
P 7500 4150
F 0 "#PWR039" H 7500 4000 50  0001 C CNN
F 1 "+3.3V" H 7500 4290 50  0000 C CNN
F 2 "" H 7500 4150 60  0000 C CNN
F 3 "" H 7500 4150 60  0000 C CNN
	1    7500 4150
	1    0    0    -1  
$EndComp
Text GLabel 3350 4650 0    60   Input ~ 0
reg_in
$Comp
L BNC P5
U 1 1
P 6200 6350
F 0 "P5" H 6210 6470 50  0000 C CNN
F 1 "BNC" V 6310 6290 50  0000 C CNN
F 2 "fp:CON-SMA-EDGE" H 6200 6350 50  0001 C CNN
F 3 "" H 6200 6350 50  0000 C CNN
F 4 "526-5785" H 6200 6350 60  0001 C CNN "farnell #"
	1    6200 6350
	1    0    0    -1  
$EndComp
Wire Wire Line
	5950 6150 5950 6350
Wire Wire Line
	5950 6350 6050 6350
$Comp
L Earth #PWR040
U 1 1
P 6200 6550
F 0 "#PWR040" H 6200 6300 50  0001 C CNN
F 1 "Earth" H 6200 6400 50  0001 C CNN
F 2 "" H 6200 6550 60  0000 C CNN
F 3 "" H 6200 6550 60  0000 C CNN
	1    6200 6550
	1    0    0    -1  
$EndComp
$Comp
L CRYSTAL_SMD X1
U 1 1
P 10650 4450
F 0 "X1" H 10650 4540 50  0000 C CNN
F 1 "CRYSTAL_SMD" H 10500 4700 50  0000 L CNN
F 2 "fp:cstce-v" H 10650 4450 50  0001 C CNN
F 3 "" H 10650 4450 50  0000 C CNN
	1    10650 4450
	1    0    0    1   
$EndComp
Wire Wire Line
	10850 4600 10850 4450
$Comp
L Earth #PWR041
U 1 1
P 10650 4350
F 0 "#PWR041" H 10650 4100 50  0001 C CNN
F 1 "Earth" H 10650 4200 50  0001 C CNN
F 2 "" H 10650 4350 60  0000 C CNN
F 3 "" H 10650 4350 60  0000 C CNN
	1    10650 4350
	-1   0    0    1   
$EndComp
$Comp
L CP C1
U 1 1
P 1900 1550
F 0 "C1" H 1925 1650 50  0000 L CNN
F 1 "2000u" H 1925 1450 50  0000 L CNN
F 2 "Capacitors_SMD:c_elec_10x10" H 1938 1400 50  0001 C CNN
F 3 "" H 1900 1550 50  0000 C CNN
F 4 "7472468" H 1900 1550 60  0001 C CNN "farnell #"
	1    1900 1550
	1    0    0    -1  
$EndComp
$Comp
L Earth #PWR042
U 1 1
P 1900 1700
F 0 "#PWR042" H 1900 1450 50  0001 C CNN
F 1 "Earth" H 1900 1550 50  0001 C CNN
F 2 "" H 1900 1700 50  0000 C CNN
F 3 "" H 1900 1700 50  0000 C CNN
	1    1900 1700
	1    0    0    -1  
$EndComp
$Comp
L CP C9
U 1 1
P 2150 1550
F 0 "C9" H 2175 1650 50  0000 L CNN
F 1 "2000u" H 2175 1450 50  0000 L CNN
F 2 "Capacitors_SMD:c_elec_10x10" H 2188 1400 50  0001 C CNN
F 3 "" H 2150 1550 50  0000 C CNN
F 4 "7472468" H 2150 1550 60  0001 C CNN "farnell #"
	1    2150 1550
	1    0    0    -1  
$EndComp
Connection ~ 1900 1400
Text Notes 7450 7500 0    60   ~ 0
solar lora node
Text Notes 7150 6650 0    60   ~ 0
Matt Venn 2017
Text Notes 3950 1200 0    60   ~ 0
this divider stops the charger from \ndrawing too much current from the panel
$EndSCHEMATC
